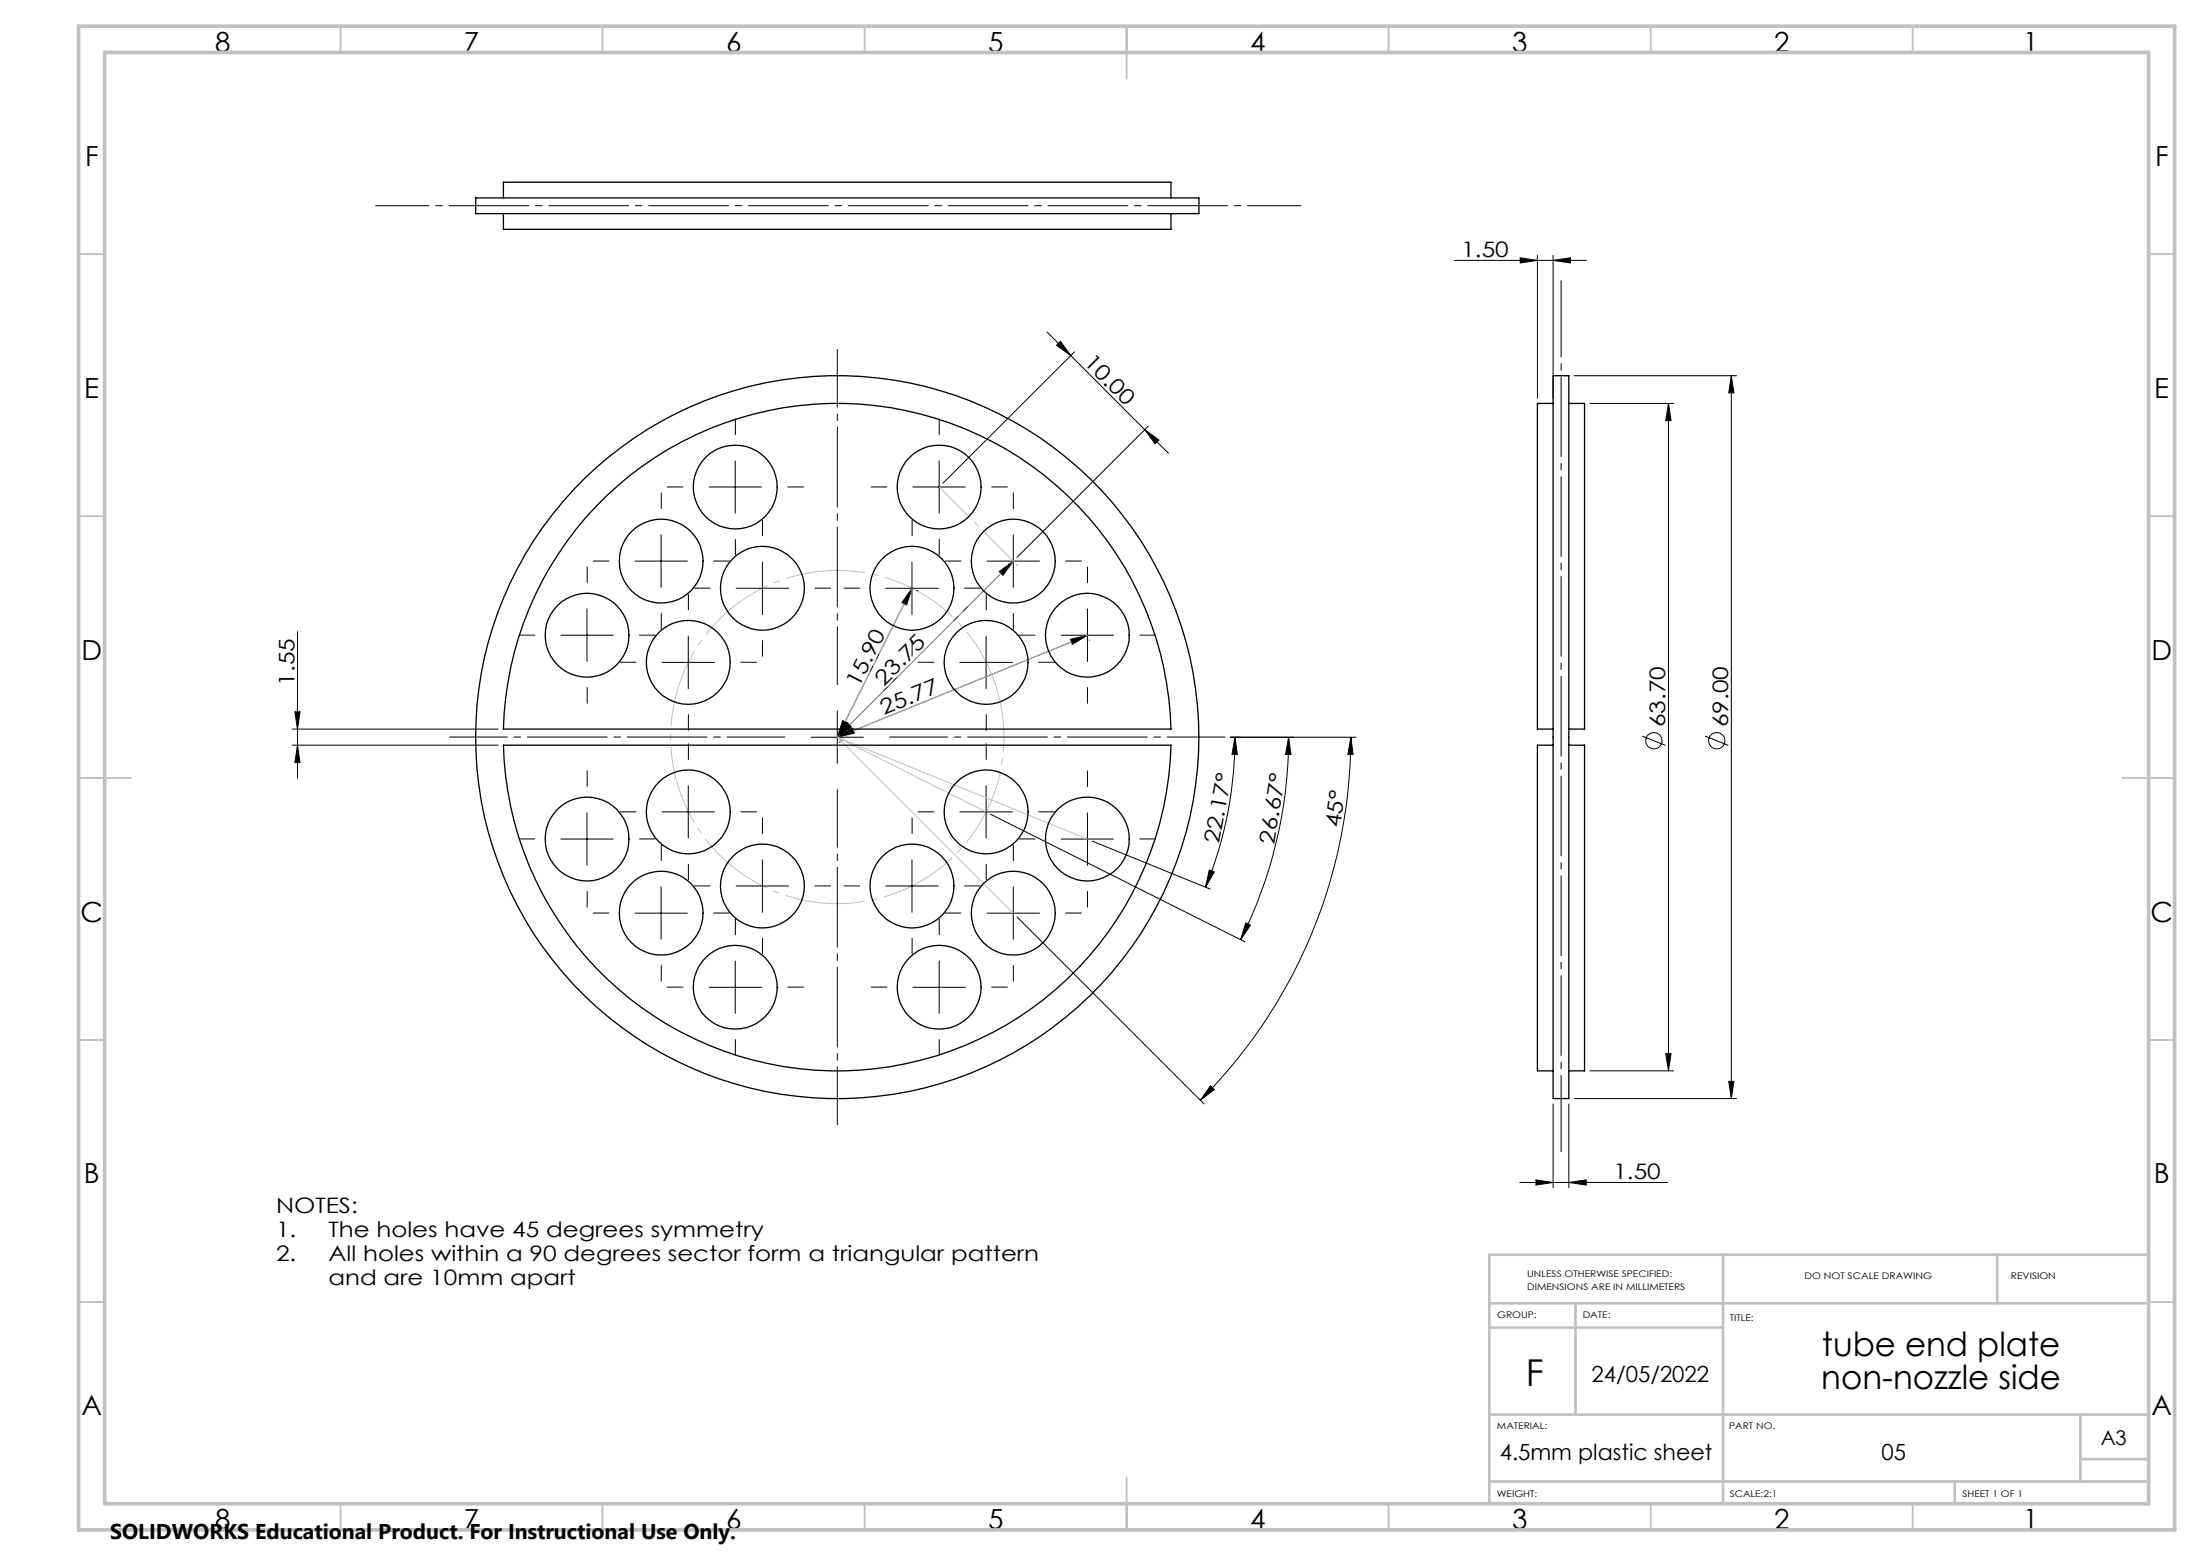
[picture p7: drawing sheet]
<svg xmlns="http://www.w3.org/2000/svg" width="420mm" height="297mm" viewBox="0 0 420 297" stroke-linecap="round" stroke-linejoin="round" font-family="sans-serif">
<g fill="none" stroke="#000" stroke-width=".19">
<path d="M277.6 49.7h25.1M290.1 49.2l3.3 .5-3.3 .5zM293.4 48.7v27.3M296.4 49.7l3.3-.5v1zM296.4 48.7v27.3M199.8 63.4l4.5 4.5M201.6 65.9l.8-.7 1.9 2.7zM204.3 67.9l14.1 14.1M205 67.2l-25.1 25M300.4 71.7h31M303.4 77h16M318.4 77l.5 3.3h-1z"/>
<path d="M318.4 77v127.4M330.4 71.7v138M330.4 71.7l.5 3.3h-1zM135.3 93h10M140.3 88v10M174.2 93h10M179.2 88v10M218.4 82l4.6 4.5M218.4 82l2.8 2-.8 .7zM219.1 81.3l-25 25.1M112 116.2v10.1M121.2 107.1h10"/>
<path d="M126.2 102.1v10M140.5 112.3h10M145.5 107.3v10M169 112.3h10M174 112.3l-1 3.2-.9-.5zM174 107.3v10M174 112.3l-14.2 28.4M174.9 112.7h.1M188.3 107.1h10.1M190.7 109.1l2.7-2-2 2.7zM193.4 102.1v10M193.4 107.1l-33.6 33.6"/>
<path d="M194.1 107.8h.1M207.5 116.2v10.1M55.8 139.2h39.3M56.3 135.9h1l-.5 3.3zM56.8 120.6v28M107 121.2h10M126.3 126.4h10M131.3 121.4v10M159.8 135.7v10M160.8 137.5l.9 .5-1.9 2.7zM161.7 138l.8 .7-2.7 2zM183.2 126.4h10"/>
<path d="M188.2 121.4v10M202.5 121.2h10M204.3 122l3.2-.7-2.9 1.7zM207.5 121.3l-47.7 19.4M207.9 122.2h.1M55.8 142.2h39.3M56.8 142.2l.5 3.4h-1zM112 155.1v10.1M126.3 155h10M131.3 150v10M154.8 140.7h9.9M159.8 140.7l2.8-1.7 .4 .9z"/>
<path d="M160.1 141.6h.1M160.5 141.4h.1M160.7 141.1h.1M183.2 155h10M188.2 150v10M189.1 155.4l48.5 24.4M207.5 155.1v10.1M234.8 140.7h24M235.7 140.7l.4 3.3h-1zM235.7 140.7a74.6 74.6 0 0 1-5.7 28.6M245.9 140.7l.4 3.3h-1zM245.9 140.7a86.6 86.6 0 0 1-9.2 38.6"/>
<path d="M257.8 140.7l.4 3.3h-1zM257.8 140.7a98.1 98.1 0 0 1-28.7 69.3M313.4 140.5l4.4 1.8M325.4 140.5l4.4 1.8M107 160.2h10M121.2 174.3h10M126.2 169.3v10M140.5 169.1h10M145.5 164.1v10M169 169.1h10M174 164.1v10M188.3 174.3h10.1"/>
<path d="M193.4 169.3v10M194.1 175l35.7 35.7M202.5 160.2h10M208.4 160.5l22.6 9.2M230.8 166.1l.9 .3-1.7 2.9zM237.7 176.2l.9 .4-1.9 2.7zM135.3 188.5h10M140.3 183.4v10M174.2 188.5h10M179.2 183.4v10M231 207.3l.7 .7-2.6 2zM296.4 210.7v16"/>
<path d="M299.4 210.7v16M300.4 209.7h31M303.4 204.4h16M317.9 201.1h1l-.5 3.3zM329.9 206.4h1l-.5 3.3zM290 225.7h28.2M293.1 225.2l3.3 .5-3.3 .5zM299.4 225.7l3.3-.5v1z"/>
<circle cx="315.6" cy="141.4" r="1.55"/>
<circle cx="327.6" cy="141.4" r="1.56"/>
</g>
<path d="M190.2 131.4a31.8 31.8 0 0 0-53.3-12.8 31.8 31.8 0 0 0 14.6 52.8 31.8 31.8 0 0 0 39.1-38.4l-.4-1.6" fill="none" stroke="#c0c0c0" stroke-width=".19" stroke-dasharray="15.2 1.3 1.3 1.3" stroke-dashoffset="3" stroke-linecap="butt"/>
<path d="M159.8 130.7v-64M149.8 140.7h-64M159.8 150.7v64M169.8 140.7h64" fill="none" stroke="#000" stroke-width=".19" stroke-dasharray="15.2 1.3 1.3 1.3" stroke-dashoffset="4.2"/>
<g fill="none" stroke="#000" stroke-width=".19" stroke-dasharray="15.2 1.3 1.3 1.3">
<path d="M126.2 97.1v-3M130.3 92.9h-3M140.3 82.9v-3M150.3 92.9h3M169.2 92.9h-3M179.2 82.9v-3M189.2 92.9h3M193.4 97.1v-3M112 111.2v-3M116.2 107.1h-3M126.2 117.1v3M131.4 116.4v-3"/>
<path d="M135.5 112.3h-3M136.2 107.1h3M140.3 102.9v3M145.5 102.3v-3M155.5 112.3h3M164.1 112.3h-3M174.1 102.3v-3M179.2 102.9v3M183.4 107.1h-3M184.1 112.3h3M188.2 116.4v-3M193.4 117.1v3"/>
<path d="M203.4 107.1h3M207.5 111.2v-3M102 121.2h-3M112 131.2v3M121.4 126.4h-3M122 121.2h3M131.4 136.4v3M141.4 126.4h3M145.5 122.3v3M174.1 122.3v3M178.2 126.4h-3M188.2 136.4v3"/>
<path d="M197.5 121.2h-3M198.2 126.4h3M207.5 131.2v3M217.5 121.2h3M112 150.1v-3M121.4 155h-3M131.4 145v-3M141.4 155h3M145.5 159.1v-3M174.1 159.1v-3M178.2 155h-3M188.2 145v-3"/>
<path d="M198.2 155h3M207.5 150.1v-3M102 160.1h-3M112 170.1v3M116.2 174.3h-3M122 160.1h3M126.2 164.3v-3M131.4 165v3M135.5 169.1h-3M136.2 174.3h3M140.3 178.4v-3M145.5 179.1v3"/>
<path d="M155.5 169.1h3M164.1 169.1h-3M174.1 179.1v3M179.2 178.4v-3M183.4 174.3h-3M184.1 169.1h3M188.2 165v3M193.4 164.3v-3M197.5 160.1h-3M203.4 174.3h3M207.5 170.1v3M217.5 160.1h3"/>
<path d="M126.2 184.3v3M130.3 188.4h-3M140.3 198.4v3M150.3 188.4h3M169.2 188.4h-3M179.2 198.4v3M189.2 188.4h3M193.4 184.3v3"/>
</g>
<path d="M248.2 39.3h-176.5" fill="none" stroke="#000" stroke-width=".19" stroke-dasharray="15.2 1.3 1.3 1.3" stroke-dashoffset="5.1"/>
<path d="M297.9 53.6v166.2" fill="none" stroke="#000" stroke-width=".19" stroke-dasharray="15.2 1.3 1.3 1.3" stroke-dashoffset=".7"/>
<path d="M179.2 92.9l14.2 14.2" fill="none" stroke="#c0c0c0" stroke-width=".19" stroke-dasharray="15.2 1.3 1.3 1.3" stroke-dashoffset="7.1"/>
<path d="M159.8 140.7l14.3-28.4" fill="none" stroke="#c0c0c0" stroke-width=".19" stroke-dasharray="15.2 1.3 1.3 1.3" stroke-dashoffset="1.2"/>
<path d="M159.8 140.7l33.6-33.6" fill="none" stroke="#c0c0c0" stroke-width=".19" stroke-dasharray="15.2 1.3 1.3 1.3" stroke-dashoffset="2.9"/>
<path d="M207.5 121.2l-47.7 19.5M159.8 140.7l28.4 14.3M159.8 140.7l47.7 19.5M159.8 140.7l33.6 33.6" fill="none" stroke="#c0c0c0" stroke-width=".19"/>
<g fill="none" stroke="#c0c0c0" stroke-width=".35">
<path d="M65 5v5M115 5v5M165 5v5M215 5v10M265 5v5M315 5v5M365 5v5M15 48.5h5M410 48.5h5M15 98.5h5M410 98.5h5M15 148.5h10"/>
<path d="M405 148.5h10M15 198.5h5M410 198.5h5M15 248.5h5M410 248.5h5M65 287v5M115 287v5M165 287v5M215 282v10M265 287v5M315 287v5M365 287v5"/>
</g>
<path d="M328.8 239.5v47.5M381.1 239.5v9.3M410 239.5h-125.8v47.5M284.2 248.8h125.8M284.2 253.4h44.6M300.6 248.8v21.2M284.6 270h125.4M397 270v12.8M397 278.5h13M284.2 282.8h125.8M373 282.8v4.2" fill="none" stroke="#c0c0c0" stroke-width=".5"/>
<path d="M15 5h400v287h-400zM20 10h390v277h-390z" fill="none" stroke="#c0c0c0" stroke-width=".7"/>
<g fill="#000">
<path d="M296.4 49.7l3.3-.5v1zM290.1 49.2l3.3 .5-3.3 .5z"/>
<path d="M201.6 65.9l.8-.7 1.9 2.7zM218.4 82l2.8 2-.8 .7z"/>
<path d="M56.3 135.9h1l-.5 3.3zM56.8 142.2l.5 3.4h-1zM318.4 77l.5 3.3h-1zM317.9 201.1h1l-.5 3.3z"/>
<path d="M159.8 140.7l2.8-1.7 .4 .9zM204.3 122l3.2-.7-2.9 1.7z"/>
<path d="M161.7 138l.8 .7-2.7 2zM190.7 109.1l2.7-2-2 2.7z"/>
<path d="M160.8 137.5l.9 .5-1.9 2.7zM174 112.3l-1 3.2-.9-.5z"/>
<path d="M230.8 166.1l.9 .3-1.7 2.9zM235.7 140.7l.4 3.3h-1z"/>
<path d="M237.7 176.2l.9 .4-1.9 2.7zM245.9 140.7l.4 3.3h-1z"/>
<path d="M231 207.3l.7 .7-2.6 2zM257.8 140.7l.4 3.3h-1z"/>
<path d="M329.9 206.4h1l-.5 3.3zM330.4 71.7l.5 3.3h-1z"/>
<path d="M293.1 225.2l3.3 .5-3.3 .5zM299.4 225.7l3.3-.5v1z"/>
</g>
<g fill="none" stroke="#000" stroke-width=".25">
<path d="M90.8 37.8h138v3h-138zM96.1 37.8v-3h127.3v3M96.1 40.8v3h127.3v-3M296.4 71.7h3v138h-3zM296.4 77h-3v62.2h3M299.4 77h3v62.2h-3M113.7 96.7a63.7 63.7 0 0 1 69.1-15.4 63.7 63.7 0 0 1 40.6 57.9h-127.3a63.8 63.8 0 0 1 17.6-42.5zM96.1 142.2h127.3a63.7 63.7 0 0 1-63.6 62.2 63.7 63.7 0 0 1-63.7-62.2zM296.4 142.2h-3v62.2h3M299.4 142.2h3v62.2h-3"/>
<circle cx="140.3" cy="93" r="8"/>
<circle cx="179.2" cy="93" r="8"/>
<circle cx="126.2" cy="107.1" r="8"/>
<circle cx="145.5" cy="112.3" r="8"/>
<circle cx="174" cy="112.3" r="8"/>
<circle cx="193.4" cy="107.1" r="8"/>
<circle cx="112" cy="121.3" r="8"/>
<circle cx="131.3" cy="126.4" r="8"/>
<circle cx="188.2" cy="126.4" r="8"/>
<circle cx="207.5" cy="121.3" r="8"/>
<circle cx="131.4" cy="155" r="8"/>
<circle cx="159.8" cy="140.7" r="69"/>
<circle cx="188.2" cy="155" r="8"/>
<circle cx="112" cy="160.1" r="8"/>
<circle cx="126.2" cy="174.3" r="8"/>
<circle cx="145.5" cy="169.1" r="8"/>
<circle cx="174" cy="169.1" r="8"/>
<circle cx="193.4" cy="174.3" r="8"/>
<circle cx="207.5" cy="160.1" r="8"/>
<circle cx="140.3" cy="188.4" r="8"/>
<circle cx="179.2" cy="188.4" r="8"/>
</g>
<text font-size="7.1" x="291.2" y="264.6">F</text>
<g font-size="6.3">
<text x="347.7" y="258.7">tube end plate</text>
<text x="347.5" y="265.1">non-nozzle side</text>
</g>
<g font-size="5.3">
<text x="41" y="9.9">8</text>
<text x="88.5" y="9.9">7</text>
<text x="138.5" y="9.9">6</text>
<text x="188.5" y="9.9">5</text>
<text x="238.5" y="9.9">4</text>
<text x="288.5" y="9.9">3</text>
<text x="338.5" y="9.9">2</text>
<text x="386" y="9.9">1</text>
<text x="16.2" y="31.7">F</text>
<text x="411.2" y="31.7">F</text>
<text x="16.1" y="75.9">E</text>
<text x="411.1" y="75.9">E</text>
<text x="15.5" y="125.9">D</text>
<text x="410.5" y="125.9">D</text>
<text x="15.4" y="175.9">C</text>
<text x="410.4" y="175.9">C</text>
<text x="16" y="225.9">B</text>
<text x="411" y="225.9">B</text>
<text x="15.5" y="270.2">A</text>
<text x="410.5" y="270.2">A</text>
<text x="41" y="291.9">8</text>
<text x="88.5" y="291.9">7</text>
<text x="138.5" y="291.9">6</text>
<text x="188.5" y="291.9">5</text>
<text x="238.5" y="291.9">4</text>
<text x="288.5" y="291.9">3</text>
<text x="338.5" y="291.9">2</text>
<text x="386" y="291.9">1</text>
</g>
<g font-size="4.2">
<text x="303.7" y="263.7">24/05/2022</text>
<text x="286.2" y="278.6">4.5mm plastic sheet</text>
<text x="359" y="278.6">05</text>
</g>
<g font-size="4.1">
<text x="278.9" y="49.1">1.50</text>
<text x="206.7" y="69.4" transform="rotate(45 206.7 69.4)">10.00</text>
<text x="56.2" y="130.9" transform="rotate(-90 56.2 130.9)">1.55</text>
<text x="163.9" y="131.3" transform="rotate(-63 163.9 131.3)">15.90</text>
<text x="168.6" y="131" transform="rotate(-45 168.6 131)">23.75</text>
<text x="168.7" y="136.5" transform="rotate(-22 168.7 136.5)">25.77</text>
<text x="317.8" y="138.8" transform="rotate(-90 317.8 138.8)">63.70</text>
<text x="329.8" y="138.8" transform="rotate(-90 329.8 138.8)">69.00</text>
<text x="232.6" y="161.2" transform="rotate(-79 232.6 161.2)">22.17°</text>
<text x="243.1" y="161.2" transform="rotate(-81 243.1 161.2)">26.67°</text>
<text x="255.7" y="158" transform="rotate(-82 255.7 158)">45°</text>
<text x="307.9" y="225.1">1.50</text>
<text x="52.7" y="231.6">NOTES:</text>
<text x="52.7" y="236.1">1.</text>
<text x="62.7" y="236.1">The holes have 45 degrees symmetry</text>
<text x="52.7" y="240.7">2.</text>
<text x="62.7" y="240.7">All holes within a 90 degrees sector form a triangular pattern</text>
<text x="62.7" y="245.2">and are 10mm apart</text>
<text x="21" y="293.7">SOLIDWORKS Educational Product. For Instructional Use Only.</text>
</g>
<text font-size="3.9" x="400.9" y="275.8">A3</text>
<g font-size="1.7">
<text x="291.4" y="243.7">UNLESS OTHERWISE SPECIFIED:</text>
<text x="344.3" y="244.1">DO NOT SCALE DRAWING</text>
<text x="383.7" y="244.1">REVISION</text>
<text x="285.7" y="251.5">GROUP:</text>
<text x="291.4" y="246.2">DIMENSIONS ARE IN MILLIMETERS</text>
<text x="302" y="251.5">DATE:</text>
<text x="330.1" y="252.1">TITLE:</text>
<text x="285.6" y="272.7">MATERIAL:</text>
<text x="330" y="272.7">PART NO.</text>
<text x="285.6" y="285.7">WEIGHT:</text>
<text x="330.1" y="285.8">SCALE:2:1</text>
<text x="374.5" y="285.8">SHEET 1 OF 1</text>
</g>
</svg>
